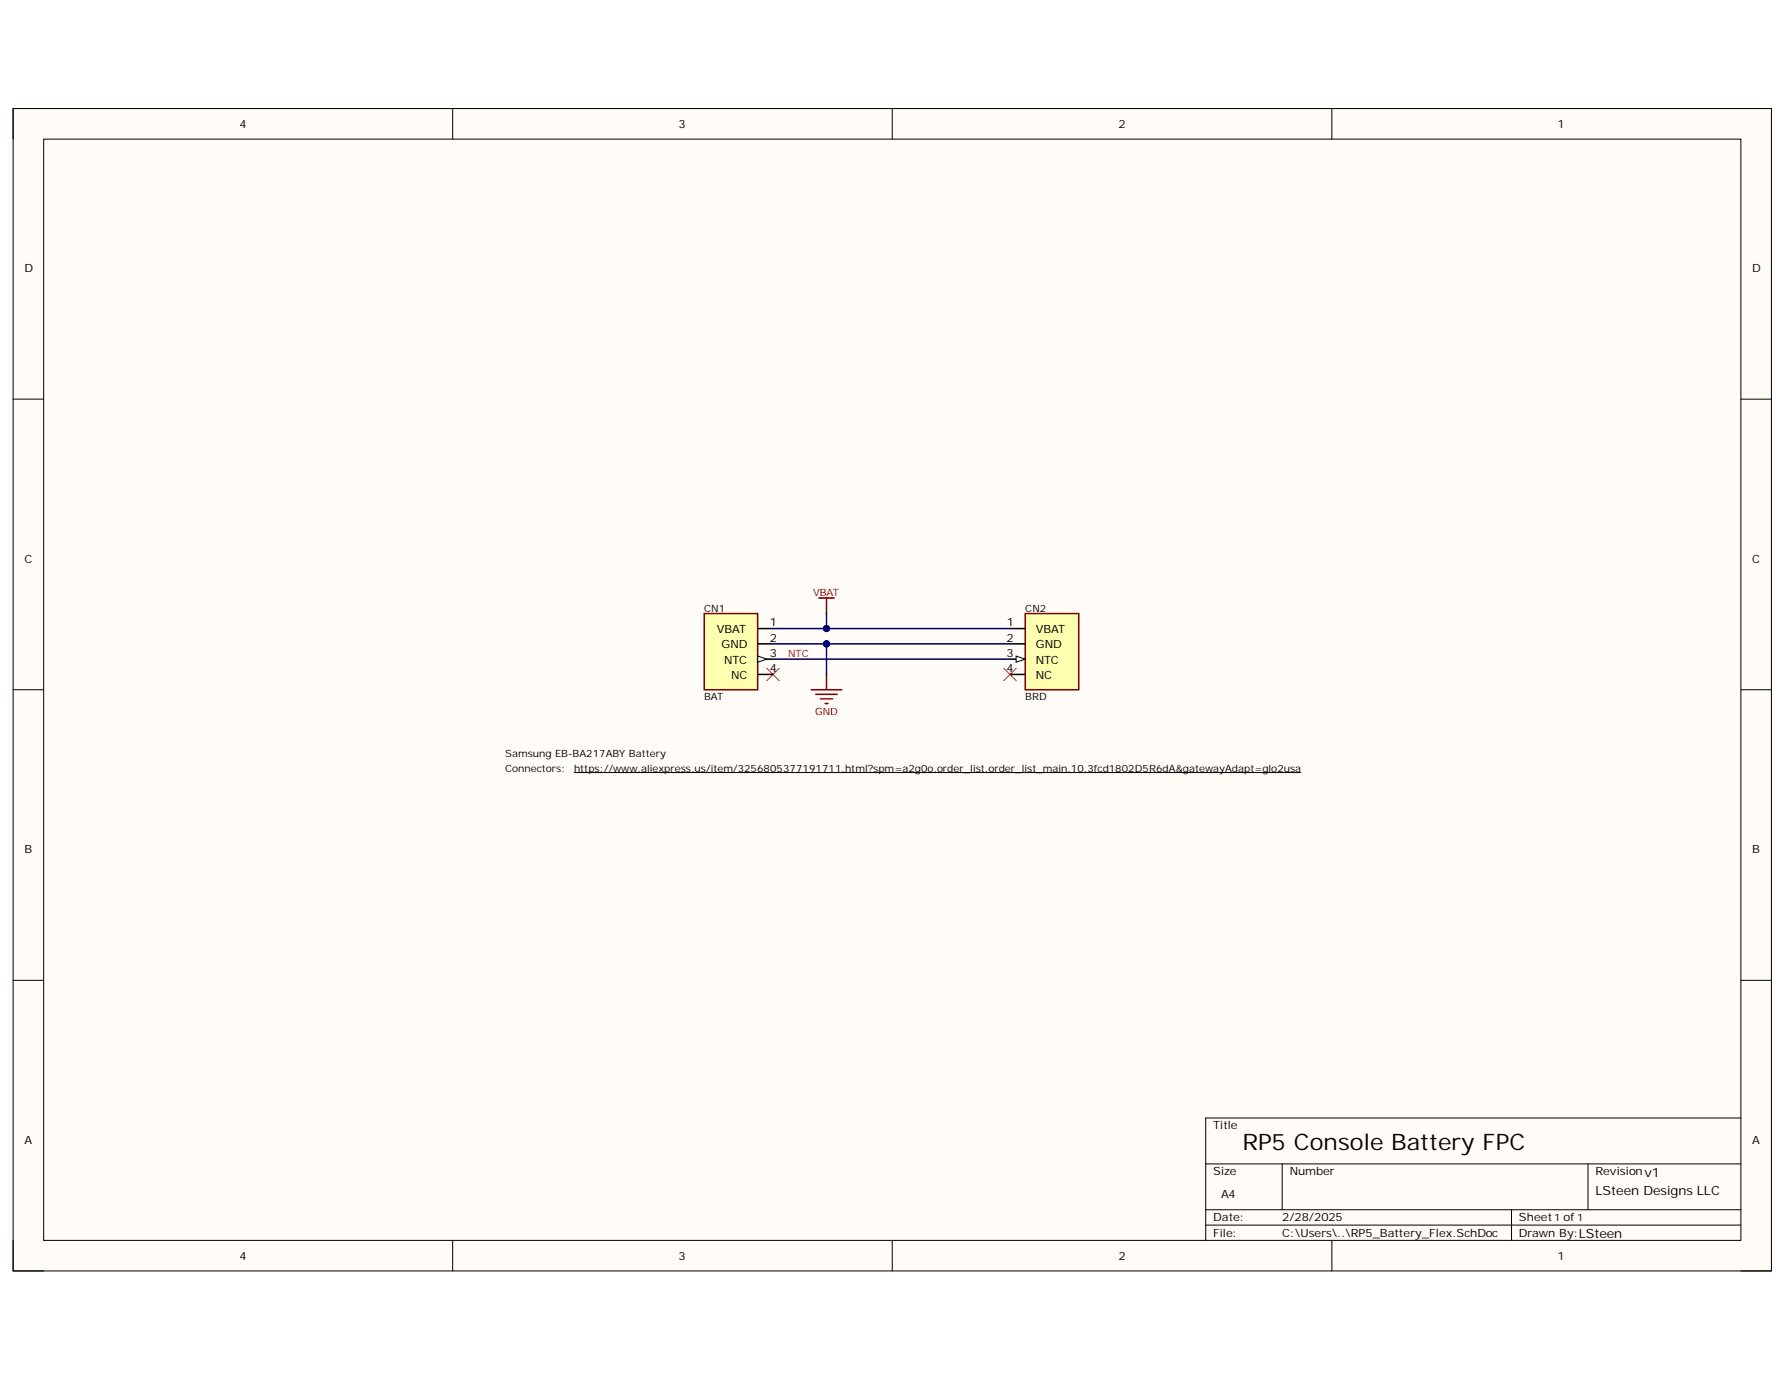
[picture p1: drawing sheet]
<svg xmlns="http://www.w3.org/2000/svg" width="279mm" height="216mm" viewBox="0 0 279 216" stroke-linecap="round" stroke-linejoin="round" font-family="sans-serif">
<path d="M2.1 17h275v181.7h-275z" fill-rule="evenodd" fill="#fffcf8"/>
<path d="M2.1 17h275v181.7h-275z" fill="none" stroke="#000" stroke-width=".16"/>
<path d="M6.8 21.8h265.5v172.1h-265.5z" fill-rule="evenodd" fill="#fffcf8"/>
<g fill="none" stroke="#000" stroke-width=".16">
<path d="M2 17v4.7M70.8 17v4.7M139.6 17v4.8M208.4 17v4.8M6.8 21.8h265.5v172.1h-265.5zM2 62.4h4.8M272.3 62.4h4.8M2 107.8h4.8M272.3 107.8h4.8M2 153.3h4.8M272.3 153.3h4.8M272.3 174.8h-83.7v19.1"/>
<path d="M2.1 193.9v4.8h4.7M70.8 193.9v4.8M139.6 193.9v4.8M188.6 182h83.7M188.6 189.1h83.7M188.6 191.5h83.7M200.6 182v7.1M208.4 193.9v4.8M236.5 189.1v4.8M248.4 182v7.1M272.3 198.7h4.8"/>
</g>
<path d="M128.1 93.5h2.4M129.3 93.5v2.4M126.9 107.8h4.8M127.6 108.5h3.4M128.3 109.3h2M129.1 110h.4M129.3 105.4v2.4" fill="none" stroke="#800000" stroke-width=".24"/>
<path d="M160.4 95.9h8.4v11.9h-8.4z" fill-rule="evenodd" fill="#ffffb0"/>
<path d="M160.4 95.9h8.4v11.9h-8.4z" fill="none" stroke="#800000" stroke-width=".24"/>
<path d="M158 98.3h2.4M158 100.7h2.4M158 103.1h2.4" fill="none" stroke="#000" stroke-width=".24"/>
<path d="M159 102.6l1.4 .5-1.4 .4z" fill="#f8fcff"/>
<path d="M159 102.6l1.4 .5-1.4 .4z" fill="none" stroke="#000" stroke-width=".16"/>
<path d="M158 105.4h2.4" fill="none" stroke="#000" stroke-width=".24"/>
<path d="M120 104.5l1.9 1.9M121.9 104.5l-1.9 1.9M157 104.5l2 1.9M159 104.5l-2 1.9" fill="none" stroke="#f00" stroke-width=".16"/>
<path d="M110.2 95.9h8.3v11.9h-8.3z" fill-rule="evenodd" fill="#ffffb0"/>
<path d="M110.2 95.9h8.3v11.9h-8.3z" fill="none" stroke="#800000" stroke-width=".24"/>
<path d="M118.5 98.3h2.4M118.5 100.7h2.4M118.5 103.1h2.4" fill="none" stroke="#000" stroke-width=".24"/>
<path d="M118.5 102.6l1.5 .5-1.5 .4z" fill="#f8fcff"/>
<path d="M118.5 102.6l1.5 .5-1.5 .4zM89.8 120.8h113.7" fill="none" stroke="#000" stroke-width=".16"/>
<path d="M118.5 105.4h2.4" fill="none" stroke="#000" stroke-width=".24"/>
<path d="M120.9 103.1h37.1M129.3 100.7v4.7" fill="none" stroke="#000080" stroke-width=".24"/>
<circle cx="129.3" cy="100.7" r=".48" fill="#000080"/>
<circle cx="129.3" cy="100.7" r=".48" fill="none" stroke="#000080" stroke-width=".16"/>
<path d="M129.3 95.9v2.4" fill="none" stroke="#000080" stroke-width=".24"/>
<circle cx="129.3" cy="98.3" r=".48" fill="#000080"/>
<circle cx="129.3" cy="98.3" r=".48" fill="none" stroke="#000080" stroke-width=".16"/>
<path d="M120.9 100.7h37.1" fill="none" stroke="#000080" stroke-width=".24"/>
<circle cx="129.3" cy="100.7" r=".48" fill="#000080"/>
<circle cx="129.3" cy="100.7" r=".48" fill="none" stroke="#000080" stroke-width=".16"/>
<path d="M120.9 98.3h37.1" fill="none" stroke="#000080" stroke-width=".24"/>
<circle cx="129.3" cy="98.3" r=".48" fill="#000080"/>
<circle cx="129.3" cy="98.3" r=".48" fill="none" stroke="#000080" stroke-width=".16"/>
<text font-size="3.6" x="194.4" y="179.8">RP5 Console Battery FPC</text>
<text font-size="2" x="249.6" y="186.8">LSteen Designs LLC</text>
<g font-size="1.8">
<text x="37.5" y="20">4</text>
<text x="106.2" y="20">3</text>
<text x="175" y="20">2</text>
<text x="243.7" y="20">1</text>
<text x="3.8" y="42.5">D</text>
<text x="274.1" y="42.5">D</text>
<text x="3.8" y="88">C</text>
<text x="274.1" y="88">C</text>
<text x="112.1" y="99">VBAT</text>
<text x="112.9" y="101.4">GND</text>
<text x="120.4" y="97.9">1</text>
<text x="120.4" y="100.3">2</text>
<text x="157.5" y="100.3">2</text>
<text x="157.5" y="97.9">1</text>
<text x="162" y="99">VBAT</text>
<text x="162" y="101.4">GND</text>
<text x="113.3" y="103.8">NTC</text>
<text x="114.4" y="106.1">NC</text>
<text x="120.4" y="102.7">3</text>
<text x="120.4" y="105.1">4</text>
<text x="157.4" y="105.1">4</text>
<text x="157.5" y="102.7">3</text>
<text x="162" y="103.8">NTC</text>
<text x="162" y="106.1">NC</text>
<text x="3.8" y="133.4">B</text>
<text x="274.1" y="133.4">B</text>
<text x="3.8" y="178.8">A</text>
<text x="189.8" y="176.6">Title</text>
<text x="274.1" y="178.8">A</text>
<text x="189.8" y="183.7">Size</text>
<text x="201.8" y="183.7">Number</text>
<text x="249.6" y="183.7">Revisionv1</text>
<text x="189.8" y="190.9">Date:</text>
<text x="191" y="187.3">A4</text>
<text x="200.6" y="190.9">2/28/2025</text>
<text x="237.6" y="190.9">Sheet</text>
<text x="37.5" y="197">4</text>
<text x="106.2" y="197">3</text>
<text x="175" y="197">2</text>
<text x="189.8" y="193.3">File:</text>
<text x="200.6" y="193.3">C:\Users\..\RP5_Battery_Flex.SchDoc</text>
<text x="237.6" y="193.3">Drawn By:LSteen</text>
<text x="243.7" y="197">1</text>
</g>
<g font-size="1.6">
<text x="110.1" y="95.6">CN1</text>
<text x="160.4" y="95.6">CN2</text>
<text x="110.1" y="109.4">BAT</text>
<text x="160.4" y="109.4">BRD</text>
<text x="79.1" y="118.3">Samsung EB-BA217ABY Battery</text>
<text x="79.1" y="120.6">Connectors:</text>
<text x="89.8" y="120.6">https://www.aliexpress.us/item/3256805377191711.html?spm=a2g0o.order_list.order_list_main.10.3fcd1802D5R6dA&amp;gatewayAdapt=glo2usa</text>
<text x="243.1" y="191">1 of 1</text>
</g>
<g font-size="1.6" fill="#800000">
<text x="127.2" y="93.2">VBAT</text>
<text x="123.3" y="102.7">NTC</text>
<text x="127.5" y="111.8">GND</text>
</g>
</svg>
